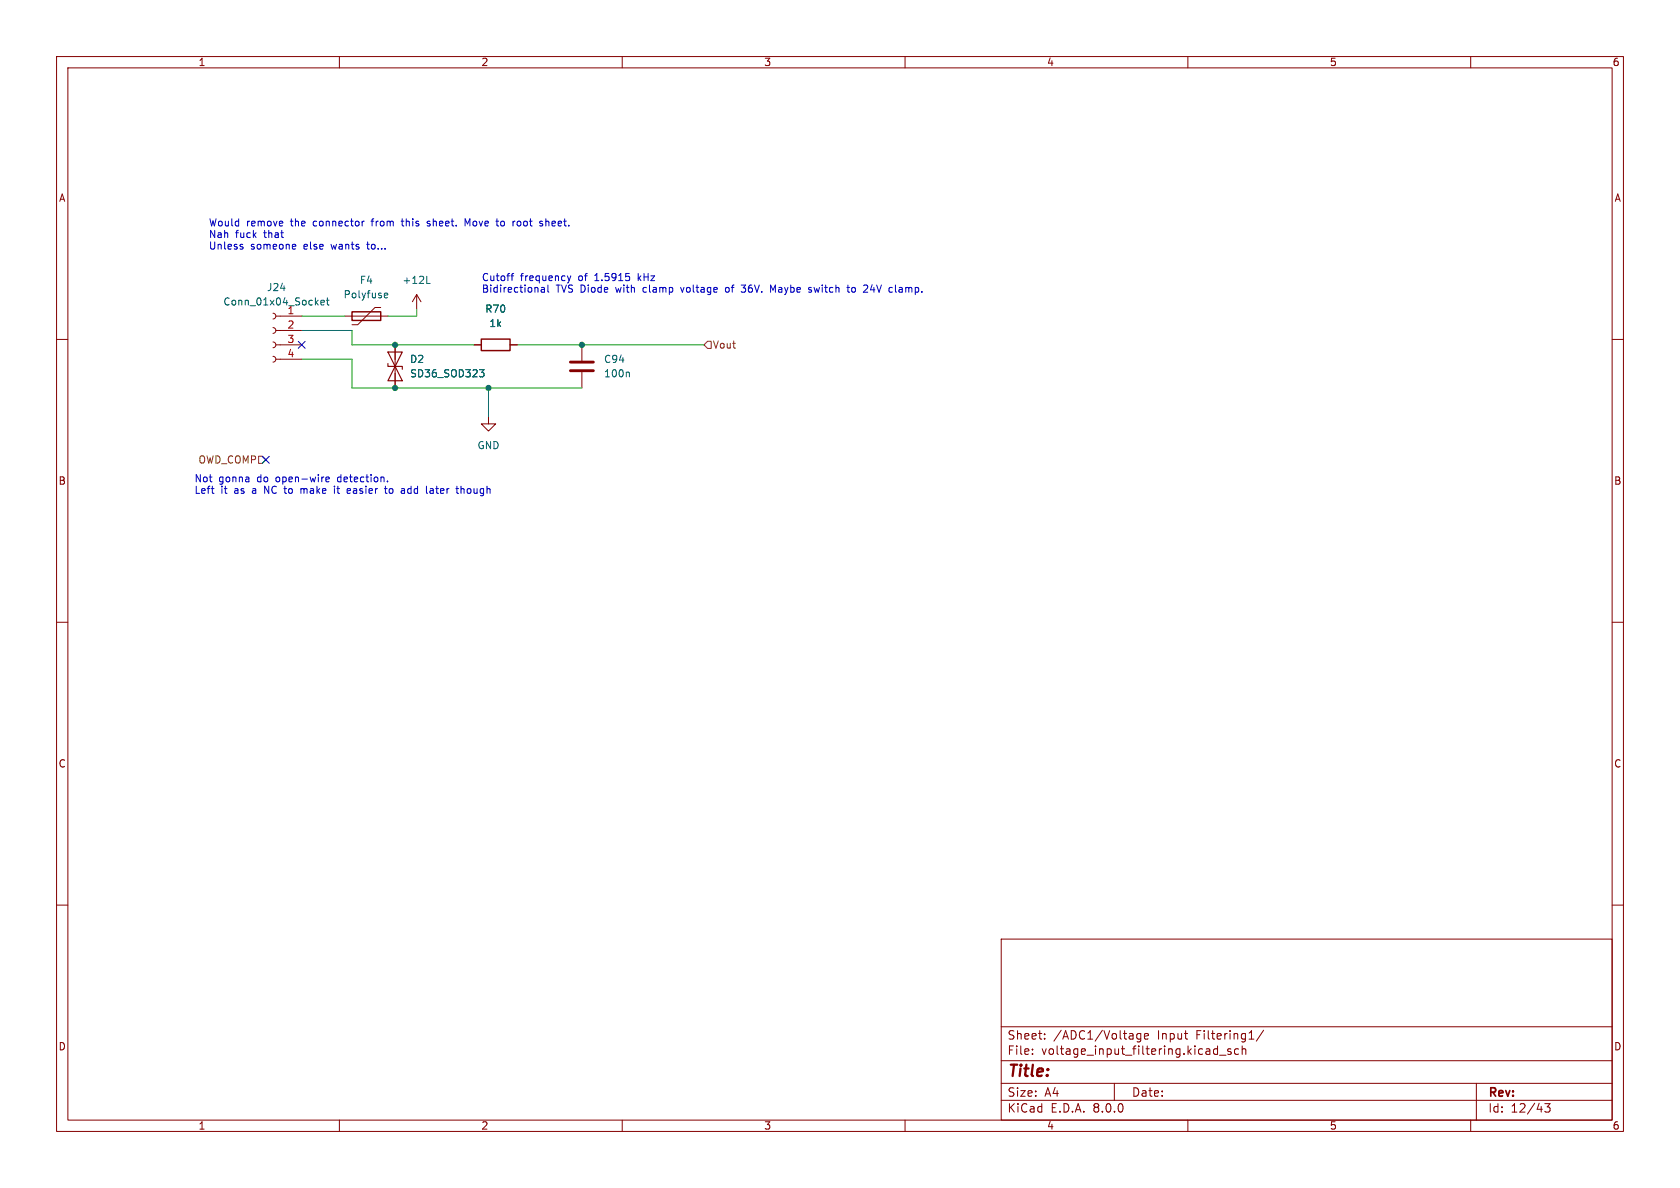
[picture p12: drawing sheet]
<svg xmlns="http://www.w3.org/2000/svg" width="297mm" height="210mm" viewBox="0 0 297 210" stroke-linecap="round" stroke-linejoin="round" font-family="sans-serif">
<g fill="none" stroke="#840000" stroke-width=".18">
<path d="M10 10h277v190h-277zM12 12h273v186h-273zM60 10v2M110 10v2M160 10v2M210 10v2M260 10v2M10 60h2M48.3 57.9l.3 .2 .2 .3-.2 .4-.3 .1M48.3 55.4l.3 .1 .2 .4-.2 .3-.3 .2M48.8 58.4h4.5M48.8 55.9h4.5"/>
<path d="M61 55.9h7.6M67.3 54.4h-1l-3.1 3h-1M73.7 52.1l-.8 1.2M73.7 52.1v2.5M73.7 52.1l.7 1.2M285 60h2M48.3 63l.3 .1 .2 .4-.2 .4-.3 .1M48.3 60.5l.3 .1 .2 .4-.2 .3-.3 .2M48.8 63.5h4.5M48.8 61h4.5M69.8 61v7.6M83.8 61h1.3"/>
<path d="M86.4 73.7v1.2h1.2l-1.2 1.3-1.3-1.3h1.3M90.2 61h1.2M102.9 61v2.8M102.9 65.8v2.8M10 110h2M285 110h2M10 160h2M285 160h2M177 166h108v32h-108zM60 198v2M110 198v2M160 198v2"/>
<path d="M177 194.5h108M177 191.5h108M177 187.5h108M177 181.5h108M182.5 186.3v.1M182.5 185.5v.1M184.7 183.6v.1M184.7 182.8v.1M197 191.5v3M201.7 182.7v1.2l-.3 .3-.4-.1M201.7 182.8l-.5-.1-.2 .3v.4l.1 .2h.6M202.3 183.2l.7-.1v-.3l-.5-.1-.2 .2 .1 .7h.6"/>
<path d="M210 198v2M214.8 185.4l.4 .1M215.2 184.9v1.5M215.2 186.3l-.4 .1M215.6 186.5h1.1M217.6 185.5l-.4-.1-.2 .2 .1 .2 .5 .2v.3h-.6M219 185.5l-.5-.1-.3 .3v.4l.2 .2h.6M219.6 185.5l.2-.1 .4 .1v.9M219.6 184.9v1.5M220.8 183.7h.9M223.4 182.1l-1.3 2M260 198v2"/>
<path d="M261 191.5v6.5M273.1 195.1h.9l-.5 .6 .5 .1v.7l-.3 .1h-.4l-.2-.1"/>
</g>
<path d="M68.6 64.3v.5h2.5v.5M68.6 62.2h2.5l-1.3 2.6zM69.8 64.8l1.3 2.5h-2.5z" fill="none" stroke="#840000" stroke-width=".2"/>
<path d="M56.7 53.5l.6-.1v-.3h-.4l-.2 .2 .1 .6h.5M57.7 53.1h.5M57.9 52.6v1.1l.3 .2M67.9 52.5l.2 .1h.4M67.9 52l.2-.2h.3l.1 .2v.1l-.6 .1M75.4 50.1h.6M84.8 65.3h.8l-.5 .5 .4 .2 .1 .4-.3 .2h-.3M111.1 65.8l.2 .2v.6" fill="none" stroke="#006464" stroke-width=".18"/>
<path d="M100.8 65.5h4.1M100.8 64h4.1" fill="none" stroke="#840000" stroke-width=".51"/>
<path d="M62.2 55.1h5.1v1.5h-5.1zM85.1 59.9h5.1v2.1h-5.1z" fill="none" stroke="#840000" stroke-width=".25"/>
<path d="M125.1 60.3h.6v1.3h-.6l-.6-.6zM45.7 80.6h.7l.6 .7-.6 .6h-.7z" fill="none" stroke="#725600" stroke-width=".18"/>
<g fill="none" stroke="#0000c2" stroke-width=".18">
<path d="M64.4 39.1l-.4 .2M70.9 39.1h.5M71.1 38.7l.1 1.2M75.5 39.9h.4M75.9 39.1l-.4 .2 .1 .2h.3M83.1 38.7l-.5 .9-.4-.9v1.2M87.7 39.1h.5M88 39.9h.2M91.7 39.1l-.3 .2v.4l.3 .2M95.6 39.1l.3 .1M95.6 39.5l.3 .1 .1 .2-.2 .1h-.3M96.5 38.7v1.2"/>
<path d="M96.6 39.2h-.1M42.6 43.6l.3 .1 .1 .2-.2 .1h-.2M42.6 43.2l.3 .1M52.1 43.2l.2 .3-.6 .1M52.2 44h-.1M90.3 48.8h.5M90.8 48.3l-.3 .2v1.1M95.7 50.9h.5l.1 .8M96.3 51.1l-.5 .1-.1 .2 .1 .3 .5-.1M96.9 50.4v1.1l.1 .2M100.3 48.8l.3 .8M100.6 49.6l-.1 .3"/>
<path d="M100.9 48.8l-.3 .8M120.3 50.8l.3 .9M128.7 50.8l-.3 .1-.2 .2 .1 .4 .4 .2M131 50.4h.8l-.4 .5h.3M131.1 51.6h.6M136.2 50.4l.5 .9 .4-.9M143.3 51.2l.2 .2-.2 .3M143.3 50.8l.1 .1M149.7 50.8h.5M149.9 50.4v1.1l.3 .2M151 50.8l-.3 .1-.1 .2v.4l.4 .2M154.2 50.3l-.3 .9h.8"/>
<path d="M158.3 50.4v1.1l.2 .2M37.4 86.4h.4M37.7 87.2h.1M53.2 86.4v.8M53.6 86.4l-.4 .1M57.6 84.7l.6-.1v-.2l-.4-.1-.2 .2 .1 .6h.5M59.1 85.9v.2M59.1 86.4v.8M59.5 86.4h.5M61.5 86.4h.4l.1 .3-.6 .1M61.9 87.2h-.4M68 86.4h.4"/>
<path d="M68.1 85.9v1.1l.3 .2M68.5 85.1v.1M69 86.4l-.2 .2v.4l.2 .2M76.1 86.4h.4l.1 .8M76.1 87.2h.5M76.6 86.7l-.5 .1M81.5 86.5l.2-.1h.3v.8M81.5 85.9v1.3"/>
</g>
<path d="M53.3 55.9h7.7M53.3 58.4h8.9v2.6h21.6M73.7 54.6v1.3h-5.1M53.3 63.5h8.9v5.1h40.7M86.4 68.6v5.1M91.4 61h33.1" fill="none" stroke="#009600" stroke-width=".18"/>
<path d="M52.7 60.4l1.2 1.2M53.9 60.4l-1.2 1.2M46.4 80.7l1.2 1.2M47.6 80.7l-1.2 1.2" fill="none" stroke="#000084" stroke-width=".18"/>
<g fill="#009600" stroke="#009600" stroke-width=".18">
<circle cx="86.4" cy="68.6" r=".46"/>
<circle cx="69.8" cy="68.6" r=".46"/>
<circle cx="69.8" cy="61" r=".46"/>
<circle cx="102.9" cy="61" r=".46"/>
</g>
<text font-size="2.8" fill="#840000" x="178" y="190.9">Title:</text>
<g font-size="2.1" fill="#840000">
<text x="178" y="184">Sheet:</text>
<text x="186.2" y="184">/ADC1/Voltage</text>
<text x="204.7" y="184">Input</text>
<text x="211.6" y="184">Filtering1/</text>
<text x="178" y="186.7">File:</text>
<text x="184.1" y="186.7">voltage_input_filtering.kicad_sch</text>
<text x="178" y="196.9">KiCad</text>
<text x="178" y="194.1">Size:</text>
<text x="184.7" y="194.1">A4</text>
<text x="185.7" y="196.9">E.D.A.</text>
<text x="193.3" y="196.9">8.0.0</text>
<text x="200" y="194.1">Date:</text>
<text x="263" y="194.3">Rev:</text>
<text x="263" y="196.9">Id:</text>
<text x="267.1" y="196.9">12/43</text>
</g>
<g font-size="1.8" fill="#840000">
<text x="35" y="11.9">1</text>
<text x="85" y="11.9">2</text>
<text x="135" y="11.9">3</text>
<text x="185" y="11.9">4</text>
<text x="235" y="11.9">5</text>
<text x="285" y="11.9">6</text>
<text x="10.3" y="35.9">A</text>
<text x="285.3" y="35.9">A</text>
<text x="10.3" y="85.9">B</text>
<text x="285.3" y="85.9">B</text>
<text x="10.3" y="135.9">C</text>
<text x="285.3" y="135.9">C</text>
<text x="10.3" y="185.9">D</text>
<text x="285.3" y="185.9">D</text>
<text x="35" y="199.9">1</text>
<text x="85" y="199.9">2</text>
<text x="135" y="199.9">3</text>
<text x="185" y="199.9">4</text>
<text x="235" y="199.9">5</text>
<text x="285" y="199.9">6</text>
</g>
<g font-size="1.8" fill="#0000c2">
<text x="36.8" y="40.1">Would</text>
<text x="43.6" y="40.1">remove</text>
<text x="51.5" y="40.1">the</text>
<text x="55.6" y="40.1">connector</text>
<text x="66.2" y="40.1">from</text>
<text x="71.7" y="40.1">this</text>
<text x="76.4" y="40.1">sheet.</text>
<text x="83.2" y="40.1">Move</text>
<text x="89.1" y="40.1">to</text>
<text x="92.1" y="40.1">root</text>
<text x="97.1" y="40.1">sheet.</text>
<text x="36.8" y="42.2">Nah</text>
<text x="36.8" y="44.2">Unless</text>
<text x="41.6" y="42.2">fuck</text>
<text x="44.3" y="44.2">someone</text>
<text x="46.8" y="42.2">that</text>
<text x="53.8" y="44.2">else</text>
<text x="58.8" y="44.2">wants</text>
<text x="65.4" y="44.2">to...</text>
<text x="85.1" y="49.8">Cutoff</text>
<text x="85.1" y="51.8">Bidirectional</text>
<text x="92" y="49.8">frequency</text>
<text x="98.3" y="51.8">TVS Diode</text>
<text x="102.4" y="49.8">of</text>
<text x="105.4" y="49.8">1.5915</text>
<text x="109.2" y="51.8">with</text>
<text x="113.2" y="49.8">kHz</text>
<text x="114.1" y="51.8">clamp</text>
<text x="121.1" y="51.8">voltage</text>
<text x="129.1" y="51.8">of</text>
<text x="132.2" y="51.8">36V.</text>
<text x="137.5" y="51.8">Maybe</text>
<text x="144.4" y="51.8">switch</text>
<text x="151.5" y="51.8">to</text>
<text x="154.6" y="51.8">24V</text>
<text x="159.3" y="51.8">clamp.</text>
<text x="34.3" y="85.3">Not</text>
<text x="34.3" y="87.4">Left</text>
<text x="38.7" y="85.3">gonna</text>
<text x="39" y="87.4">it</text>
<text x="41.5" y="87.4">as</text>
<text x="44.9" y="87.4">a</text>
<text x="45.6" y="85.3">do</text>
<text x="47.2" y="87.4">NC to</text>
<text x="49.1" y="85.3">open-wire</text>
<text x="54" y="87.4">make</text>
<text x="60.1" y="85.3">detection.</text>
<text x="60.1" y="87.4">it</text>
<text x="62.6" y="87.4">easier</text>
<text x="69.6" y="87.4">to</text>
<text x="72.6" y="87.4">add</text>
<text x="77.2" y="87.4">later</text>
<text x="82.8" y="87.4">though</text>
</g>
<g font-size="1.8" fill="#006464">
<text x="47.1" y="51.7">J24</text>
<text x="60.6" y="52.9">Polyfuse</text>
<text x="63.5" y="50.4">F4</text>
<text x="71" y="50.4">+12L</text>
<text x="39.4" y="54.2">Conn_01x04_Socket</text>
<text x="85.7" y="55.5">R70</text>
<text x="86.4" y="58">1k</text>
<text x="72.4" y="64.4">D2</text>
<text x="106.7" y="64.4">C94</text>
<text x="72.4" y="66.9">SD36_SOD323</text>
<text x="106.7" y="66.9">100n</text>
<text x="84.3" y="79.6">GND</text>
</g>
<g font-size="1.8" fill="#a90000">
<text x="50.7" y="55.6">1</text>
<text x="50.7" y="58.2">2</text>
<text x="50.7" y="60.7">3</text>
<text x="50.7" y="63.2">4</text>
</g>
<g font-size="1.8" fill="#725600">
<text x="125.9" y="61.8">Vout</text>
<text x="35" y="82.1">OWD_COMP</text>
</g>
</svg>
